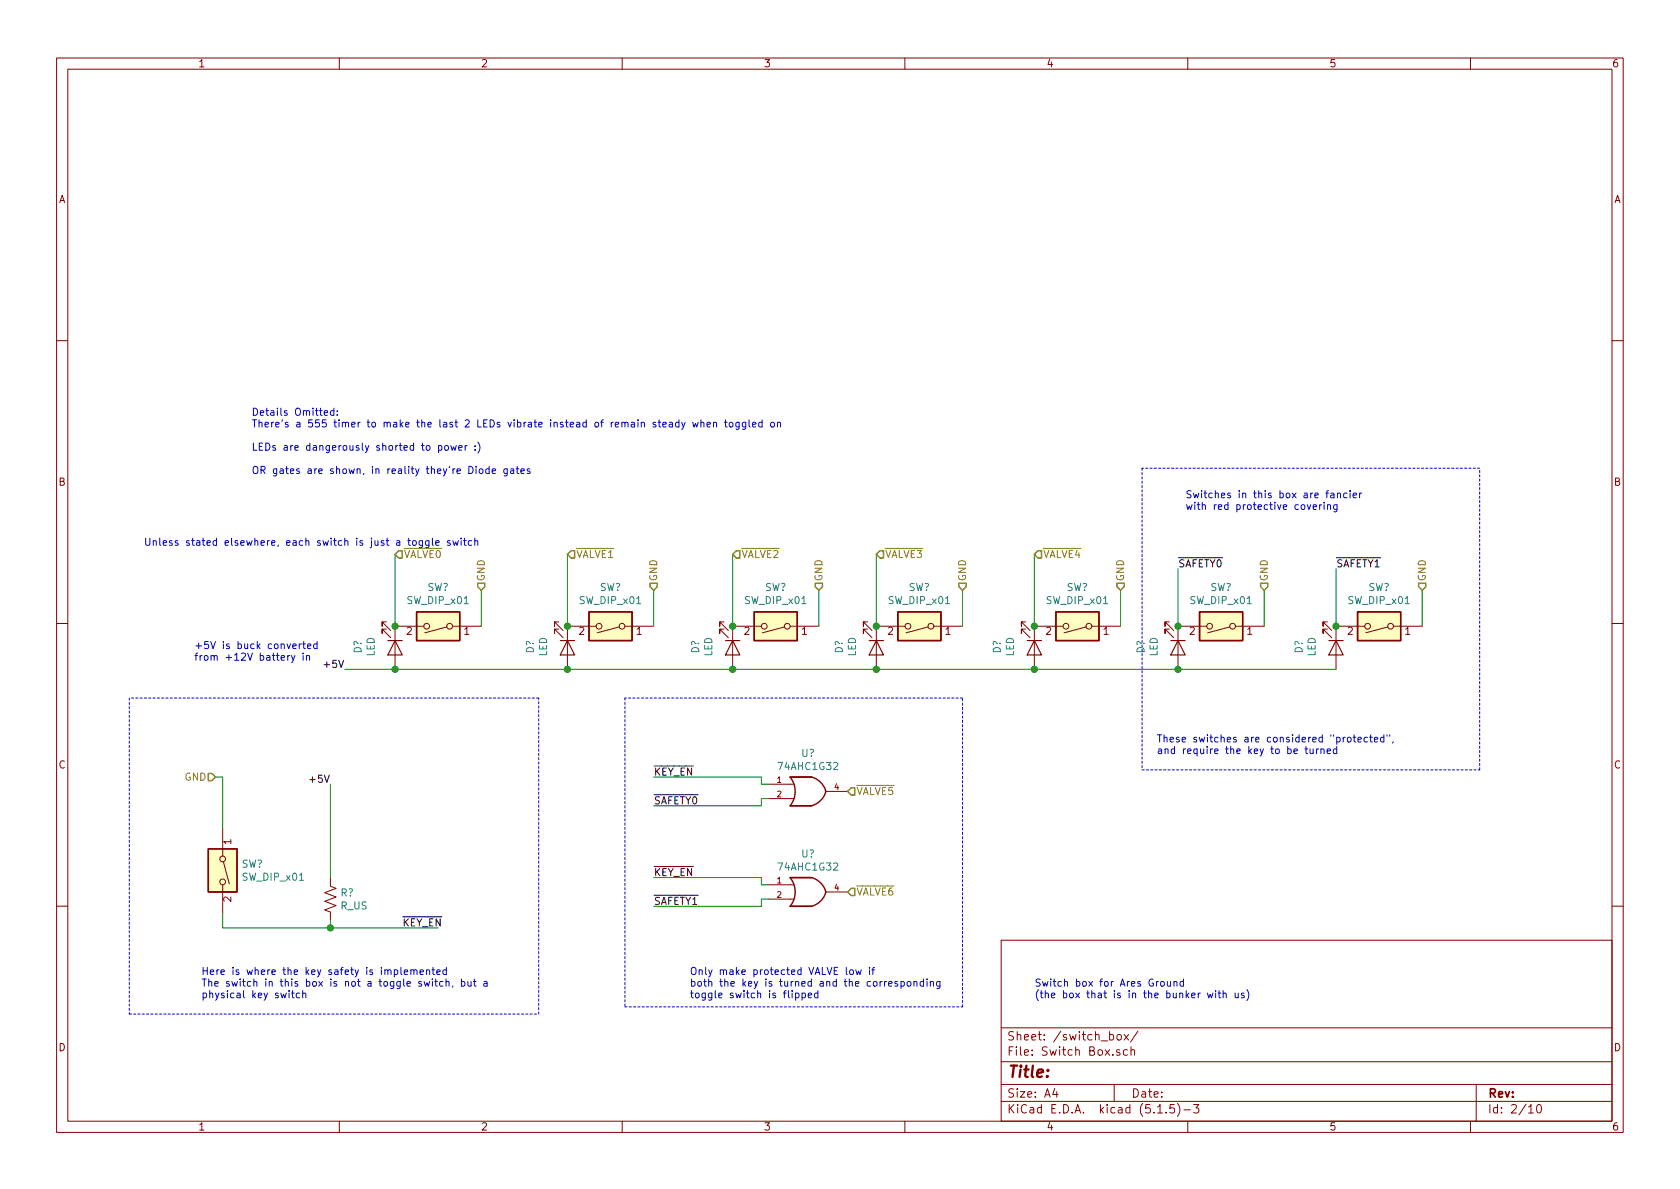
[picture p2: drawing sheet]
EESchema Schematic File Version 4
EELAYER 30 0
EELAYER END
$Descr A4 11693 8268
encoding utf-8
Sheet 2 10
Title ""
Date ""
Rev ""
Comp ""
Comment1 ""
Comment2 ""
Comment3 ""
Comment4 ""
$EndDescr
$Comp
L Switch:SW_DIP_x01 SW?
U 1 1
P 3050 4350
F 0 "SW?" H 3050 4083 50  0000 C CNN
F 1 "SW_DIP_x01" H 3050 4174 50  0000 C CNN
F 2 "" H 3050 4350 50  0001 C CNN
F 3 "~" H 3050 4350 50  0001 C CNN
	1    3050 4350
	-1   0    0    1   
$EndComp
Wire Wire Line
	3350 4350 3350 4100
Text HLabel 3350 4100 1    50   Input ~ 0
GND
Text HLabel 2750 3850 2    50   Input ~ 0
~VALVE0
$Comp
L Device:LED D?
U 1 1
P 2750 4500
F 0 "D?" H 2743 4245 50  0000 C CNN
F 1 "LED" H 2743 4336 50  0000 C CNN
F 2 "" H 2750 4500 50  0001 C CNN
F 3 "~" H 2750 4500 50  0001 C CNN
	1    2750 4500
	0    1    1    0   
$EndComp
Connection ~ 2750 4350
Wire Wire Line
	2400 4650 2750 4650
$Comp
L Switch:SW_DIP_x01 SW?
U 1 1
P 4250 4350
F 0 "SW?" H 4250 4083 50  0000 C CNN
F 1 "SW_DIP_x01" H 4250 4174 50  0000 C CNN
F 2 "" H 4250 4350 50  0001 C CNN
F 3 "~" H 4250 4350 50  0001 C CNN
	1    4250 4350
	-1   0    0    1   
$EndComp
Wire Wire Line
	4550 4350 4550 4100
Text HLabel 4550 4100 1    50   Input ~ 0
GND
Text HLabel 3950 3850 2    50   Input ~ 0
~VALVE1
$Comp
L Device:LED D?
U 1 1
P 3950 4500
F 0 "D?" H 3943 4245 50  0000 C CNN
F 1 "LED" H 3943 4336 50  0000 C CNN
F 2 "" H 3950 4500 50  0001 C CNN
F 3 "~" H 3950 4500 50  0001 C CNN
	1    3950 4500
	0    1    1    0   
$EndComp
Connection ~ 3950 4350
$Comp
L Switch:SW_DIP_x01 SW?
U 1 1
P 5400 4350
F 0 "SW?" H 5400 4083 50  0000 C CNN
F 1 "SW_DIP_x01" H 5400 4174 50  0000 C CNN
F 2 "" H 5400 4350 50  0001 C CNN
F 3 "~" H 5400 4350 50  0001 C CNN
	1    5400 4350
	-1   0    0    1   
$EndComp
Wire Wire Line
	5700 4350 5700 4100
Text HLabel 5700 4100 1    50   Input ~ 0
GND
Text HLabel 5100 3850 2    50   Input ~ 0
~VALVE2
$Comp
L Device:LED D?
U 1 1
P 5100 4500
F 0 "D?" H 5093 4245 50  0000 C CNN
F 1 "LED" H 5093 4336 50  0000 C CNN
F 2 "" H 5100 4500 50  0001 C CNN
F 3 "~" H 5100 4500 50  0001 C CNN
	1    5100 4500
	0    1    1    0   
$EndComp
$Comp
L Switch:SW_DIP_x01 SW?
U 1 1
P 6400 4350
F 0 "SW?" H 6400 4083 50  0000 C CNN
F 1 "SW_DIP_x01" H 6400 4174 50  0000 C CNN
F 2 "" H 6400 4350 50  0001 C CNN
F 3 "~" H 6400 4350 50  0001 C CNN
	1    6400 4350
	-1   0    0    1   
$EndComp
Wire Wire Line
	6700 4350 6700 4100
Text HLabel 6700 4100 1    50   Input ~ 0
GND
Text HLabel 6100 3850 2    50   Input ~ 0
~VALVE3
$Comp
L Device:LED D?
U 1 1
P 6100 4500
F 0 "D?" H 6093 4245 50  0000 C CNN
F 1 "LED" H 6093 4336 50  0000 C CNN
F 2 "" H 6100 4500 50  0001 C CNN
F 3 "~" H 6100 4500 50  0001 C CNN
	1    6100 4500
	0    1    1    0   
$EndComp
$Comp
L Switch:SW_DIP_x01 SW?
U 1 1
P 7500 4350
F 0 "SW?" H 7500 4083 50  0000 C CNN
F 1 "SW_DIP_x01" H 7500 4174 50  0000 C CNN
F 2 "" H 7500 4350 50  0001 C CNN
F 3 "~" H 7500 4350 50  0001 C CNN
	1    7500 4350
	-1   0    0    1   
$EndComp
Wire Wire Line
	7800 4350 7800 4100
Text HLabel 7800 4100 1    50   Input ~ 0
GND
Text HLabel 7200 3850 2    50   Input ~ 0
~VALVE4
$Comp
L Device:LED D?
U 1 1
P 7200 4500
F 0 "D?" H 7193 4245 50  0000 C CNN
F 1 "LED" H 7193 4336 50  0000 C CNN
F 2 "" H 7200 4500 50  0001 C CNN
F 3 "~" H 7200 4500 50  0001 C CNN
	1    7200 4500
	0    1    1    0   
$EndComp
Connection ~ 7200 4350
$Comp
L Switch:SW_DIP_x01 SW?
U 1 1
P 8500 4350
F 0 "SW?" H 8500 4083 50  0000 C CNN
F 1 "SW_DIP_x01" H 8500 4174 50  0000 C CNN
F 2 "" H 8500 4350 50  0001 C CNN
F 3 "~" H 8500 4350 50  0001 C CNN
	1    8500 4350
	-1   0    0    1   
$EndComp
Wire Wire Line
	8800 4350 8800 4100
Text HLabel 8800 4100 1    50   Input ~ 0
GND
$Comp
L Device:LED D?
U 1 1
P 8200 4500
F 0 "D?" H 8193 4245 50  0000 C CNN
F 1 "LED" H 8193 4336 50  0000 C CNN
F 2 "" H 8200 4500 50  0001 C CNN
F 3 "~" H 8200 4500 50  0001 C CNN
	1    8200 4500
	0    1    1    0   
$EndComp
$Comp
L Switch:SW_DIP_x01 SW?
U 1 1
P 9600 4350
F 0 "SW?" H 9600 4083 50  0000 C CNN
F 1 "SW_DIP_x01" H 9600 4174 50  0000 C CNN
F 2 "" H 9600 4350 50  0001 C CNN
F 3 "~" H 9600 4350 50  0001 C CNN
	1    9600 4350
	-1   0    0    1   
$EndComp
Wire Wire Line
	9900 4350 9900 4100
Text HLabel 9900 4100 1    50   Input ~ 0
GND
Wire Wire Line
	2750 4650 3950 4650
Connection ~ 2750 4650
Connection ~ 3950 4650
Wire Wire Line
	3950 4650 5100 4650
Connection ~ 5100 4650
Wire Wire Line
	5100 4650 6100 4650
Wire Wire Line
	6100 4650 7200 4650
Connection ~ 6100 4650
Connection ~ 7200 4650
Wire Wire Line
	7200 4650 8200 4650
Connection ~ 8200 4650
Wire Wire Line
	8200 4650 9300 4650
$Comp
L Device:LED D?
U 1 1
P 9300 4500
F 0 "D?" H 9293 4245 50  0000 C CNN
F 1 "LED" H 9293 4336 50  0000 C CNN
F 2 "" H 9300 4500 50  0001 C CNN
F 3 "~" H 9300 4500 50  0001 C CNN
	1    9300 4500
	0    1    1    0   
$EndComp
Text Label 2400 4650 2    50   ~ 0
+5V
Text Notes 1750 3300 0    50   ~ 0
Details Omitted:\nThere's a 555 timer to make the last 2 LEDs vibrate instead of remain steady when toggled on\n\nLEDs are dangerously shorted to power :)\n\nOR gates are shown, in reality they're Diode gates
Wire Notes Line
	7950 5350 10300 5350
Wire Notes Line
	10300 5350 10300 3250
Wire Notes Line
	10300 3250 7950 3250
Wire Notes Line
	7950 3250 7950 5350
Text Notes 8050 5250 0    50   ~ 0
These switches are considered "protected", \nand require the key to be turned
Wire Wire Line
	8200 4350 8200 3950
Connection ~ 8200 4350
Wire Wire Line
	9300 4350 9300 3950
Connection ~ 9300 4350
Text Label 8200 3950 0    50   ~ 0
~SAFETY0
Text Label 9300 3950 0    50   ~ 0
~SAFETY1
$Comp
L Switch:SW_DIP_x01 SW?
U 1 1
P 1550 6050
F 0 "SW?" V 1504 6180 50  0000 L CNN
F 1 "SW_DIP_x01" V 1595 6180 50  0000 L CNN
F 2 "" H 1550 6050 50  0001 C CNN
F 3 "~" H 1550 6050 50  0001 C CNN
	1    1550 6050
	0    1    1    0   
$EndComp
Wire Wire Line
	1550 5750 1550 5400
Wire Wire Line
	1550 5400 1500 5400
Text HLabel 1500 5400 0    50   Input ~ 0
GND
Wire Wire Line
	1550 6350 1550 6450
Text Label 2800 6450 0    50   ~ 0
~KEY_EN
Wire Wire Line
	7200 3850 7200 4350
Wire Wire Line
	6100 3850 6100 4350
Connection ~ 6100 4350
Wire Wire Line
	5100 3850 5100 4350
Connection ~ 5100 4350
Wire Wire Line
	3950 3850 3950 4350
Wire Wire Line
	2750 3850 2750 4350
Wire Wire Line
	1550 6450 2300 6450
Wire Wire Line
	2300 5450 2300 6100
$Comp
L Device:R_US R?
U 1 1
P 2300 6250
F 0 "R?" H 2368 6296 50  0000 L CNN
F 1 "R_US" H 2368 6205 50  0000 L CNN
F 2 "" V 2340 6240 50  0001 C CNN
F 3 "~" H 2300 6250 50  0001 C CNN
	1    2300 6250
	1    0    0    -1  
$EndComp
Wire Wire Line
	2300 6400 2300 6450
Connection ~ 2300 6450
Wire Wire Line
	2300 6450 3050 6450
Text Label 2300 5450 2    50   ~ 0
+5V
Wire Notes Line
	900  7050 3750 7050
Wire Notes Line
	3750 7050 3750 4850
Wire Notes Line
	3750 4850 900  4850
Wire Notes Line
	900  4850 900  7050
Text Notes 1400 6950 0    50   ~ 0
Here is where the key safety is implemented\nThe switch in this box is not a toggle switch, but a \nphysical key switch
Wire Wire Line
	4550 5400 5300 5400
Text Label 4550 5400 0    50   ~ 0
~KEY_EN
Wire Wire Line
	5300 5600 4550 5600
Text Label 4550 5600 0    50   ~ 0
~SAFETY0
Wire Wire Line
	4550 6100 5300 6100
Text Label 4550 6100 0    50   ~ 0
~KEY_EN
Wire Wire Line
	5300 6300 4550 6300
Text Label 4550 6300 0    50   ~ 0
~SAFETY1
Text HLabel 5900 5500 2    50   Input ~ 0
~VALVE5
Text HLabel 5900 6200 2    50   Input ~ 0
~VALVE6
Wire Notes Line
	6700 7000 6700 4850
Wire Notes Line
	6700 4850 4350 4850
Wire Notes Line
	4350 4850 4350 7000
Wire Notes Line
	4350 7000 6700 7000
$Comp
L 74xGxx:74AHC1G32 U?
U 1 1
P 5650 5500
F 0 "U?" H 5625 5767 50  0000 C CNN
F 1 "74AHC1G32" H 5625 5676 50  0000 C CNN
F 2 "" H 5650 5500 50  0001 C CNN
F 3 "http://www.ti.com/lit/sg/scyt129e/scyt129e.pdf" H 5650 5500 50  0001 C CNN
	1    5650 5500
	1    0    0    -1  
$EndComp
$Comp
L 74xGxx:74AHC1G32 U?
U 1 1
P 5650 6200
F 0 "U?" H 5625 6467 50  0000 C CNN
F 1 "74AHC1G32" H 5625 6376 50  0000 C CNN
F 2 "" H 5650 6200 50  0001 C CNN
F 3 "http://www.ti.com/lit/sg/scyt129e/scyt129e.pdf" H 5650 6200 50  0001 C CNN
	1    5650 6200
	1    0    0    -1  
$EndComp
Wire Wire Line
	5300 5400 5300 5450
Wire Wire Line
	5300 5450 5350 5450
Wire Wire Line
	5300 5600 5300 5550
Wire Wire Line
	5300 5550 5350 5550
Wire Wire Line
	5300 6100 5300 6150
Wire Wire Line
	5300 6150 5350 6150
Wire Wire Line
	5300 6300 5300 6250
Wire Wire Line
	5300 6250 5350 6250
Text Notes 4800 6950 0    50   ~ 0
Only make protected VALVE low if\nboth the key is turned and the corresponding\ntoggle switch is flipped
Text Notes 7200 6950 0    50   ~ 0
Switch box for Ares Ground\n(the box that is in the bunker with us)\n
Text Notes 1000 3800 0    50   ~ 0
Unless stated elsewhere, each switch is just a toggle switch\n
Text Notes 8250 3550 0    50   ~ 0
Switches in this box are fancier\nwith red protective covering\n
Text Notes 1350 4600 0    50   ~ 0
+5V is buck converted\nfrom +12V battery in
$EndSCHEMATC
